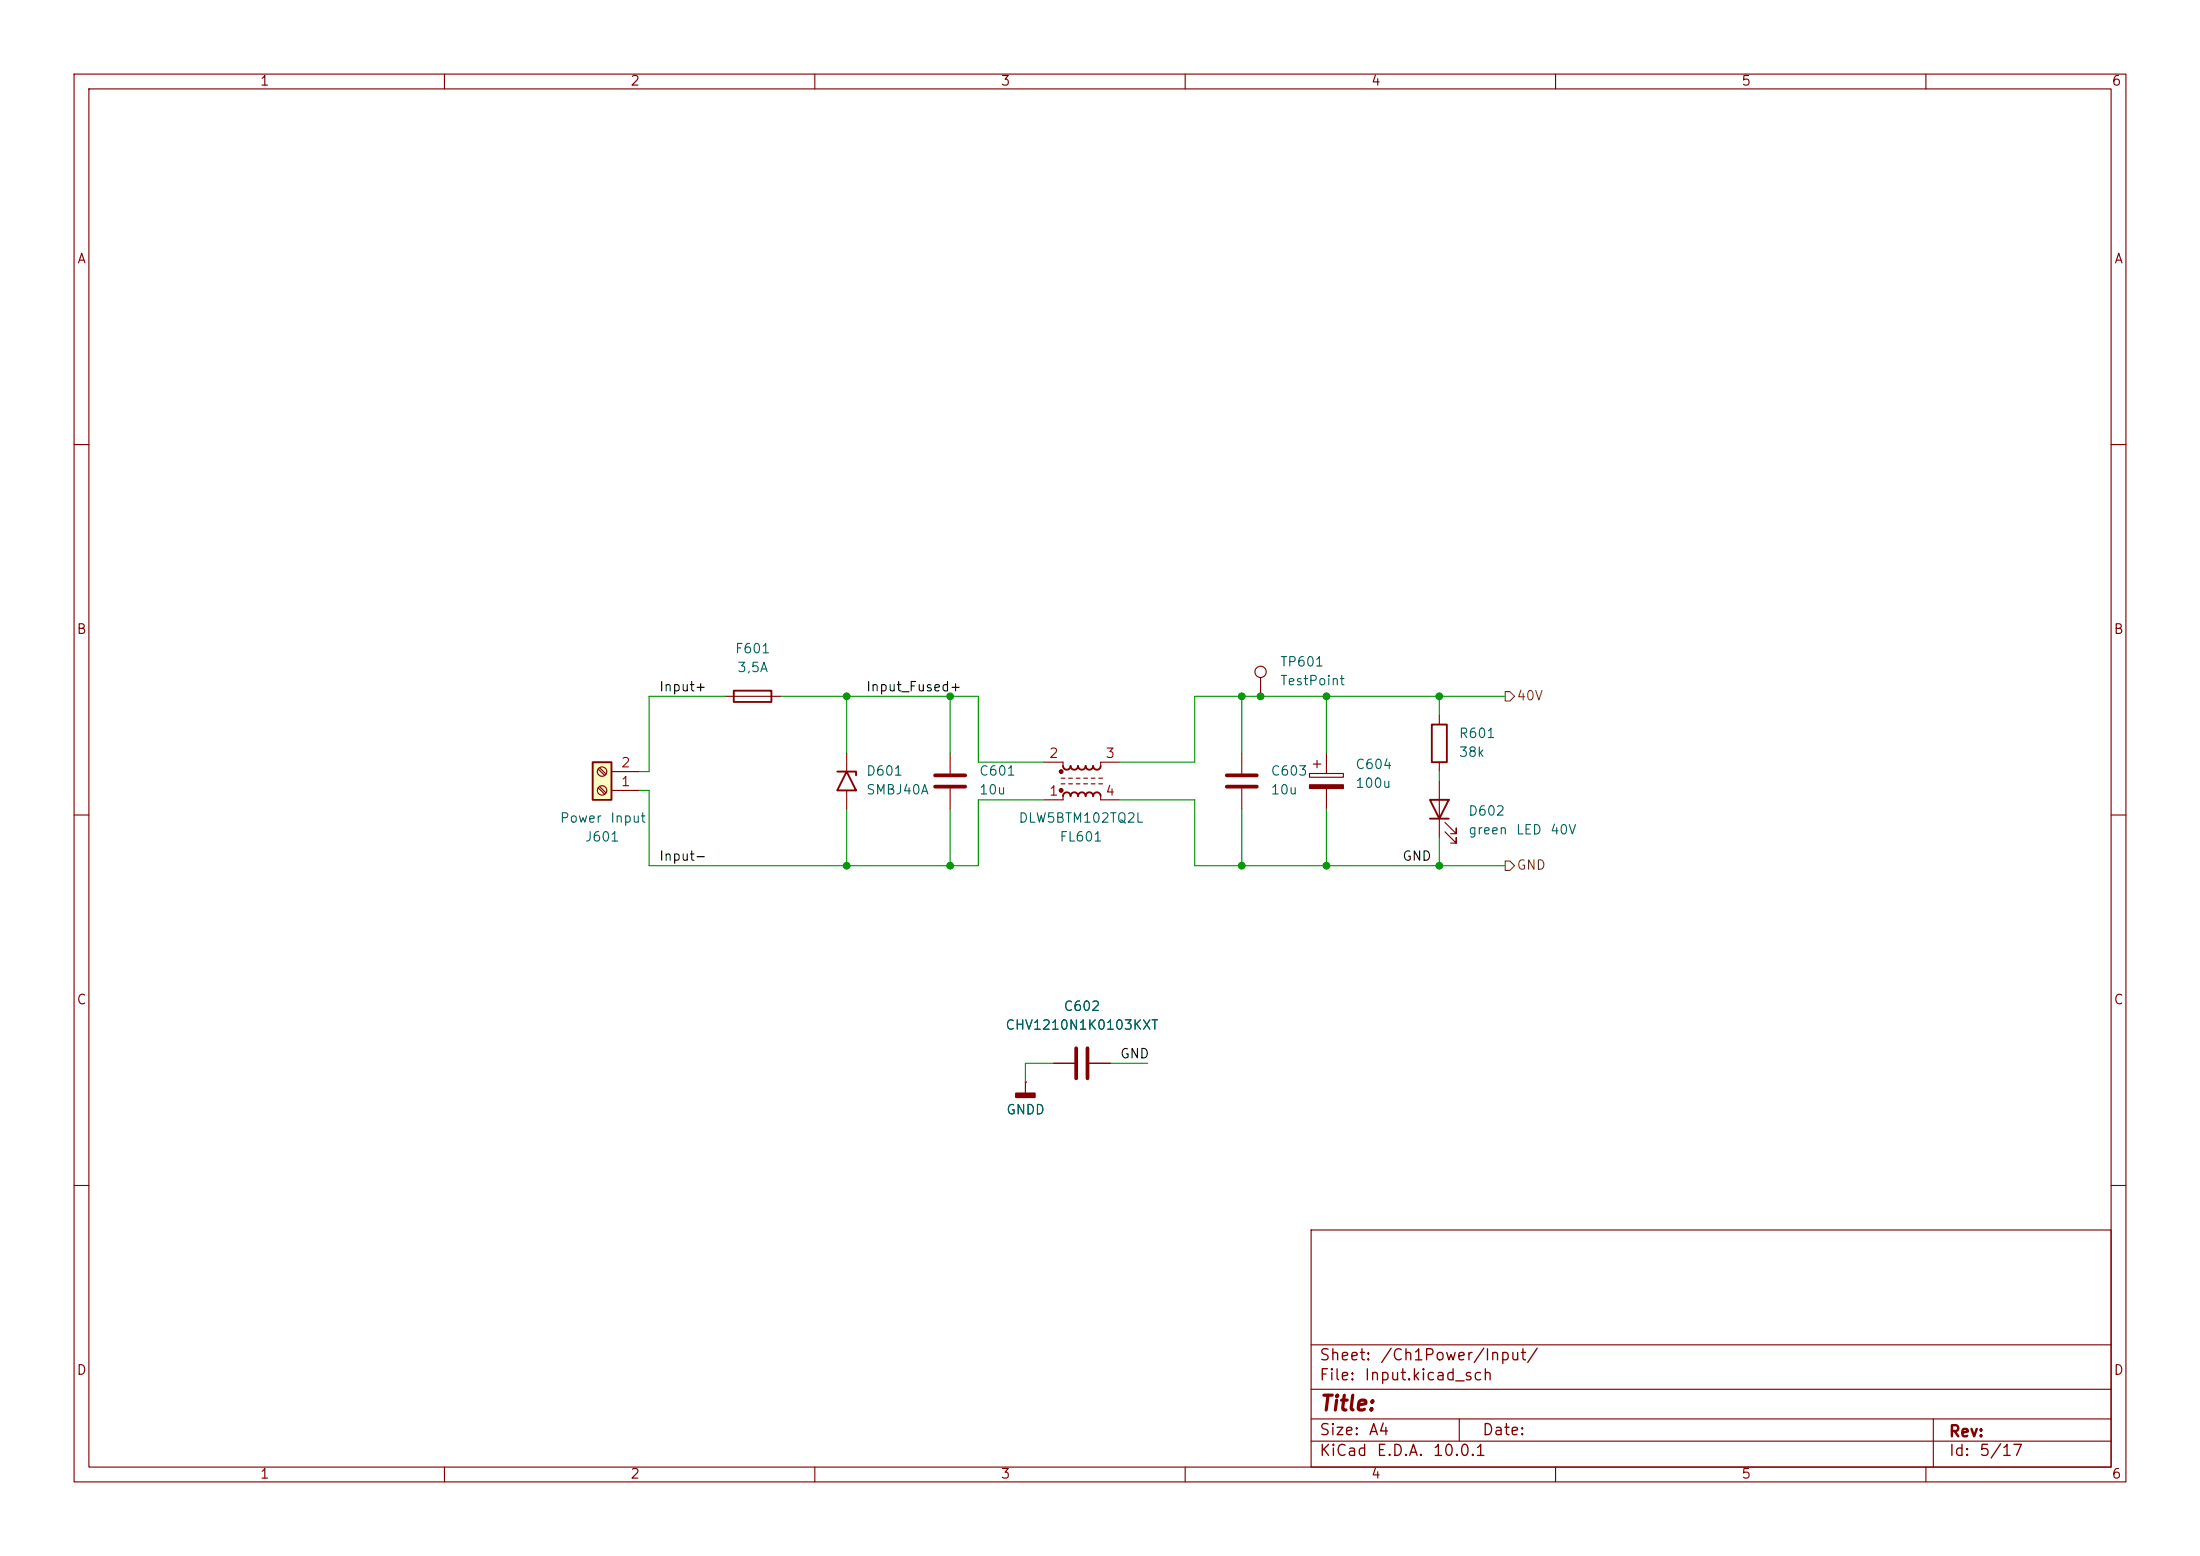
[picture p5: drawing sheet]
<svg xmlns="http://www.w3.org/2000/svg" width="297mm" height="210mm" viewBox="0 0 297 210" stroke-linecap="round" stroke-linejoin="round" font-family="sans-serif">
<g fill="none" stroke="#840000" stroke-width=".15">
<path d="M10 10h277v190h-277zM12 12h273v186h-273zM60 10v2M110 10v2M160 10v2M210 10v2M260 10v2M10 60h2M285 60h2M97.8 94h7.6M10 110h2M114.3 101.6v2.5"/>
<path d="M114.3 106.7v2.5M128.3 101.6v2.8M128.3 106.4v2.8M141 102.9h2.5v.5M143.3 105.8h.5M143.3 105h.5M143.5 107.4v.6h-2.5M144.3 105.8h.5M144.3 105h.5M145.3 105.8h.5M145.3 105h.5M146.3 105.8h.5"/>
<path d="M146.3 105h.5M147.3 105.8h.5M147.3 105h.5M148.3 105.8h.5M148.3 105h.5M148.6 107.4v.6h2.5M151.1 102.9h-2.5v.5M285 110h2M10 160h2M177 166h108v32h-108zM285 160h2M60 198v2"/>
<path d="M110 198v2M160 198v2M177 194.5h108M177 191.5h108M177 187.5h108M177 181.5h108M197 191.5v3M210 198v2M260 198v2M261 191.5v6.5"/>
</g>
<path d="M99.1 93.2h5v1.5h-5zM113 104.1h2.6v.5M114.3 104.1l1.3 2.6h-2.6zM143.5 107.4a.51 .51 0 0 1 .5-.5 .51 .51 0 0 1 .5 .5 .51 .51 0 0 1 .5-.5 .51 .51 0 0 1 .5 .5 .51 .51 0 0 1 .5-.5 .51 .51 0 0 1 .6 .5 .51 .51 0 0 1 .5-.5 .51 .51 0 0 1 .5 .5 .51 .51 0 0 1 .5-.5 .51 .51 0 0 1 .5 .5M143.5 103.4a.51 .51 0 0 0 .5 .5 .51 .51 0 0 0 .5-.5 .51 .51 0 0 0 .5 .5 .51 .51 0 0 0 .5-.5 .51 .51 0 0 0 .5 .5 .51 .51 0 0 0 .6-.5 .51 .51 0 0 0 .5 .5 .51 .51 0 0 0 .5-.5 .51 .51 0 0 0 .5 .5 .51 .51 0 0 0 .5-.5" fill="none" stroke="#840000" stroke-width=".25"/>
<g fill="#840000" stroke="#840000" stroke-width=".15">
<circle cx="143.3" cy="106.7" r=".25"/>
<circle cx="143.3" cy="104.1" r=".25"/>
</g>
<path d="M126.2 104.6h4.1M126.2 106.2h4.1" fill="none" stroke="#840000" stroke-width=".51"/>
<path d="M80 102.9h2.5v5.1h-2.5z" fill="#ffffc2"/>
<path d="M193.3 97.8h2v5.1h-2zM80 102.9h2.5v5.1h-2.5zM193 108h2.6l-1.3 2.5zM193 110.5h2.6" fill="none" stroke="#840000" stroke-width=".25"/>
<g fill="none" stroke="#840000" stroke-width=".15">
<path d="M170.2 91.4v2.6M194.3 96.5v1.3M80.8 106.3l.8 .9M80.8 103.8l.8 .8M80.9 106.2l.9 .8M80.9 103.6l.9 .9M82.5 106.7h3.9M82.5 104.1h3.9M167.6 101.6v2.8M167.6 106.4v2.8M176.8 104.4h4.6v.5h-4.6zM177.3 103.1h1"/>
<path d="M177.8 102.6v1M179.1 101.6v2.8M179.1 106.4v2.8M194.3 102.9v1.2M194.3 105.4v7.6M195.1 112.3l1.5 1.5v-.8v.8h-.8M195.1 111l1.5 1.5v-.7v.7h-.8M138.4 146.1h.1M138.4 146.1v1.5M142.2 143.5h2.8M147.1 143.5h2.8"/>
<circle cx="170.2" cy="90.7" r=".76"/>
<circle cx="81.3" cy="104.1" r=".63"/>
<circle cx="81.3" cy="106.7" r=".63"/>
</g>
<path d="M165.6 104.6h4.1M165.6 106.2h4.1M145.3 141.5v4M146.8 141.5v4" fill="none" stroke="#840000" stroke-width=".51"/>
<path d="M176.8 105.9h4.6v.5h-4.6z" fill="#840000" stroke="#840000" stroke-width=".15"/>
<path d="M137.2 147.6h2.5v.5h-2.5z" fill="#840000" stroke="#840000" stroke-width=".25"/>
<path d="M203.2 93.3h.6l.7 .7-.7 .6h-.6zM203.2 116.2h.6l.7 .6-.7 .7h-.6z" fill="none" stroke="#725600" stroke-width=".15"/>
<g fill="none" stroke="#009600" stroke-width=".15">
<path d="M97.8 94h-10.2v10.1h-1.2M105.4 94h26.7v8.9h8.9M114.3 94v7.6M128.3 94v7.6M167.6 94v7.6M179.1 94v7.6M194.3 94v2.5M203.2 94h-41.9v8.9h-10.2M86.4 106.7h1.2v10.1h44.5v-8.8h8.9M114.3 109.2v7.6M128.3 109.2v7.6M151.1 108h10.2v8.8h41.9"/>
<path d="M167.6 109.2v7.6M179.1 109.2v7.6M194.3 104.1v1.3M194.3 113v3.8M142.2 143.5h-3.8v2.6M149.9 143.5h5"/>
</g>
<g fill="#009600" stroke="#009600" stroke-width=".14">
<circle cx="114.3" cy="94" r=".46"/>
<circle cx="167.6" cy="116.8" r=".46"/>
<circle cx="114.3" cy="116.8" r=".46"/>
<circle cx="128.3" cy="116.8" r=".46"/>
<circle cx="128.3" cy="94" r=".46"/>
<circle cx="194.3" cy="94" r=".46"/>
<circle cx="194.3" cy="116.8" r=".46"/>
<circle cx="179.1" cy="116.8" r=".46"/>
<circle cx="167.6" cy="94" r=".46"/>
<circle cx="170.2" cy="94" r=".46"/>
<circle cx="179.1" cy="94" r=".46"/>
</g>
<text font-size="2" fill="#840000" x="178" y="190.9">Title:</text>
<g font-size="1.5" fill="#840000">
<text x="178" y="184">Sheet:</text>
<text x="186.2" y="184">/Ch1Power/Input/</text>
<text x="178" y="186.7">File:</text>
<text x="184.1" y="186.7">Input.kicad_sch</text>
<text x="178" y="196.9">KiCad</text>
<text x="178" y="194.1">Size:</text>
<text x="184.7" y="194.1">A4</text>
<text x="185.7" y="196.9">E.D.A.</text>
<text x="193.3" y="196.9">10.0.1</text>
<text x="200" y="194.1">Date:</text>
<text x="263" y="194.3">Rev:</text>
<text x="263" y="196.9">Id:</text>
<text x="267.1" y="196.9">5/17</text>
</g>
<g font-size="1.3" fill="#840000">
<text x="35" y="11.9">1</text>
<text x="85" y="11.9">2</text>
<text x="135" y="11.9">3</text>
<text x="185" y="11.9">4</text>
<text x="235" y="11.9">5</text>
<text x="285" y="11.9">6</text>
<text x="10.3" y="35.9">A</text>
<text x="285.3" y="35.9">A</text>
<text x="10.3" y="85.9">B</text>
<text x="285.3" y="85.9">B</text>
<text x="10.3" y="135.9">C</text>
<text x="285.3" y="135.9">C</text>
<text x="10.3" y="185.9">D</text>
<text x="285.3" y="185.9">D</text>
<text x="35" y="199.9">1</text>
<text x="85" y="199.9">2</text>
<text x="135" y="199.9">3</text>
<text x="185" y="199.9">4</text>
<text x="235" y="199.9">5</text>
<text x="285" y="199.9">6</text>
</g>
<g font-size="1.3" fill="#006464">
<text x="99.1" y="88.5">F601</text>
<text x="99.4" y="91">3,5A</text>
<text x="172.7" y="90.3">TP601</text>
<text x="172.7" y="92.8">TestPoint</text>
<text x="196.9" y="99.9">R601</text>
<text x="116.8" y="105">D601</text>
<text x="116.8" y="107.5">SMBJ40A</text>
<text x="132.1" y="105">C601</text>
<text x="132.1" y="107.5">10u</text>
<text x="171.5" y="105">C603</text>
<text x="171.5" y="107.5">10u</text>
<text x="182.9" y="104.1">C604</text>
<text x="182.9" y="106.7">100u</text>
<text x="196.9" y="102.5">38k</text>
<text x="75.5" y="111.4">Power</text>
<text x="78.9" y="113.9">J601</text>
<text x="82.3" y="111.4">Input</text>
<text x="137.4" y="111.4">DLW5BTM102TQ2L</text>
<text x="142.9" y="113.9">FL601</text>
<text x="198.1" y="110.4">D602</text>
<text x="198.1" y="112.9">green</text>
<text x="204.6" y="112.9">LED</text>
<text x="209.2" y="112.9">40V</text>
<text x="143.5" y="136.8">C602</text>
<text x="135.6" y="139.3">CHV1210N1K0103KXT</text>
<text x="135.8" y="150.7">GNDD</text>
</g>
<g font-size="1.3" fill="#0f0f0f">
<text x="88.9" y="93.6">Input+</text>
<text x="116.8" y="93.6">Input_Fused+</text>
<text x="88.9" y="116.5">Input-</text>
<text x="189.2" y="116.5">GND</text>
<text x="151.1" y="143.2">GND</text>
</g>
<g font-size="1.3" fill="#725600">
<text x="204.7" y="94.8">40V</text>
<text x="204.7" y="117.7">GND</text>
</g>
<g font-size="1.3" fill="#a90000">
<text x="83.7" y="106.4">1</text>
<text x="83.7" y="103.9">2</text>
<text x="141.5" y="107.7">1</text>
<text x="141.5" y="102.6">2</text>
<text x="149.2" y="102.6">3</text>
<text x="149.2" y="107.7">4</text>
</g>
</svg>
